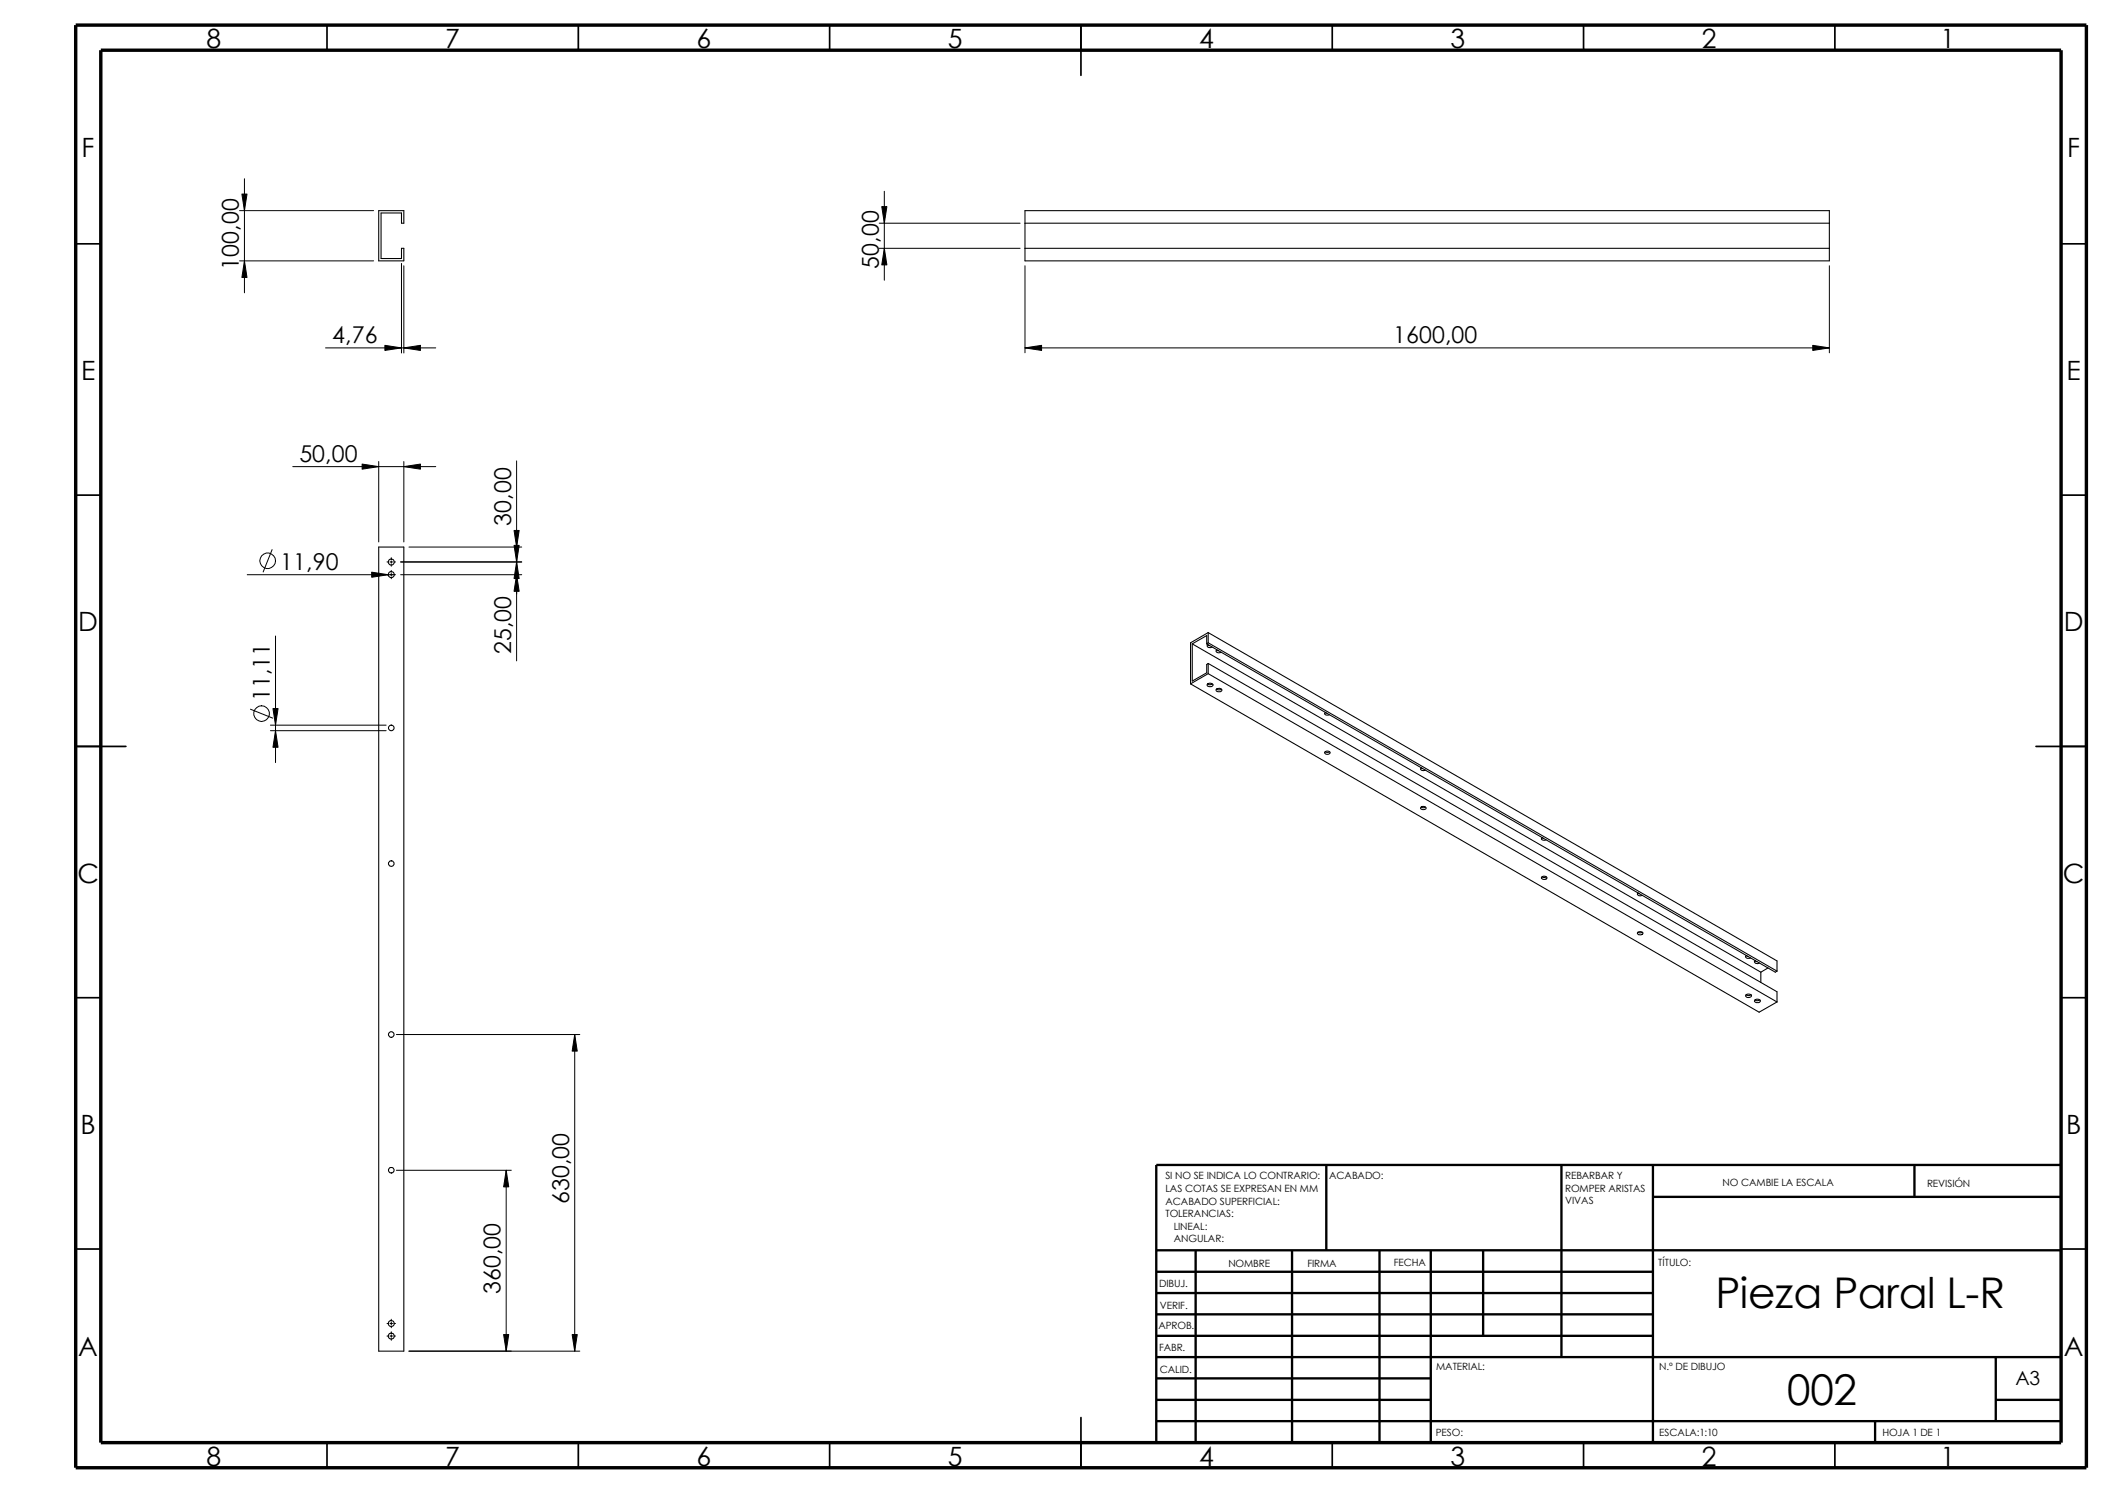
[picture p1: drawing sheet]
<svg xmlns="http://www.w3.org/2000/svg" width="420mm" height="297mm" viewBox="0 0 420 297" stroke-linecap="round" stroke-linejoin="round" font-family="sans-serif">
<g fill="none" stroke="#000" stroke-width=".34">
<path d="M65.1 5v5M115.1 5v5M165 5v5M215 5v10M265 5v5M315 5v5M365 5v5M15.1 48.5h5M410 48.5h5.1M15.1 98.5h5M410 98.5h5.1M15.1 148.5h9.9"/>
<path d="M405 148.5h10.1M15.1 198.5h5M410 198.5h5.1M15.1 248.5h5M410 248.5h5.1M65.1 287v5M115.1 287v5M165 287v5M215 282v10M265 287v5M315 287v5M365 287v5"/>
</g>
<g fill="none" stroke="#000" stroke-width=".47">
<path d="M263.9 231.8v17M310.6 231.8v38.2M328.8 238.1h81.2M328.8 231.8v55.2M380.9 231.8v6.3M410 231.8h-180v55.2M230 253h98.8M230 257.3h98.8M230 248.8h180M237.9 248.8v38.2M257 248.8v38.2M274.4 248.8v38.2"/>
<path d="M284.6 248.8v38.2M295.1 248.8v17M230 278.5h54.6M230 270h180M230 274.2h54.6M230 261.5h98.8M230 265.8h98.8M397 278.5h13M397 270v12.7M230 282.7h180M373 282.7v4.3"/>
</g>
<path d="M15.1 5h400v287h-400zM20.1 10h389.9v277h-389.9z" fill="none" stroke="#000" stroke-width=".68" stroke-linecap="butt"/>
<g fill="none" stroke="#000" stroke-width=".21">
<path d="M75.3 41.9h5v2.5h-.4v-2h-4.1v9h4.1v-2h.4v2.5h-5zM203.9 41.9h160v10h-160zM203.9 44.4h160M203.9 49.4h160M75.3 108.8h5v160h-5zM236.8 136.1l113.2 65.3 3.5-2.1M237.2 128.1l2.9-1.7v1.7M237.2 128.1v7.4l2.9-1.6v-1.7l.3-.2M237.2 128.1l113.1 65.3M240.1 128.1l113.1 65.3 .3-.2M240.2 136.1l.3 .1 .7-.1M240.2 128.3l.5 .1"/>
<path d="M240.3 136a.71 .71 0 0 1 1 .3l-.2 .3h-.6l-.4-.2zM240.3 128.3a.31 .31 0 0 0-.1 .4 .31 .31 0 0 0 .4 .1l.6-.1M240.4 134l-3.6 2.1M240.4 134l113.1 65.3M240.4 125.9v2M240.4 132v2M240.4 132l113.1 65.3v2M240.4 125.9l113.1 65.3v2M240.4 125.9l-3.6 2v8.2M240.4 127.9l-.3 .2M240.4 127.9l113.1 65.3M242 137.1a.66 .66 0 0 1 1.1 .3l-.4 .2h-.4l-.3-.1z"/>
<path d="M242 137.1l.3 .1 .7-.1M242 129.3l.4 .2M242.1 129.3a.4 .4 0 0 0 0 .6 .4 .4 0 0 0 .6-.1h.2M263.5 149.6a.65 .65 0 0 1 1.1 .2 .61 .61 0 0 1-.6 .3 .61 .61 0 0 1-.5-.5zM263.6 149.6l.3 .1 .6-.1M263.6 141.8l.3 .1M263.7 141.7l-.2 .2a.58 .58 0 0 0 .9 .3M282.7 152.8l.3 .1M282.8 152.8h-.1a.48 .48 0 0 0 .3 .6 .48 .48 0 0 0 .5-.2M282.6 160.7a.61 .61 0 0 1 .6-.3 .61 .61 0 0 1 .5 .5 .65 .65 0 0 1-1.1-.2zM282.7 160.6l.3 .1 .6-.1M306.7 174.6a.61 .61 0 0 1 .6-.3 .61 .61 0 0 1 .5 .5 .65 .65 0 0 1-1.1-.2z"/>
<path d="M306.7 174.5l.4 .1 .5-.1M306.7 166.7l.4 .1M306.8 166.7l-.1 .1a.58 .58 0 0 0 .9 .3M325.8 177.7l.4 .1M325.9 177.7l-.2 .1a.57 .57 0 0 0 1 .3M325.7 185.6a.63 .63 0 0 1 1.1 .2 .63 .63 0 0 1-1.1-.2zM325.8 185.5l.4 .1 .5-.1M347.4 197.9a.78 .78 0 0 0 .9 0M347.4 190.2l.4 .1M347.4 197.9a.67 .67 0 0 1 1 .3 .61 .61 0 0 1-.6 .3 .61 .61 0 0 1-.5-.5zM347.4 190.1a.29 .29 0 0 0-.1 .4 .29 .29 0 0 0 .3 .2l.7-.1M349.2 199l.2 .1 .7-.1"/>
<path d="M349.2 191.2l.3 .1M349.2 198.9a.67 .67 0 0 1 1 .3l-.2 .2-.6 .1a.32 .32 0 0 1-.4-.2 .32 .32 0 0 1 .2-.4zM349.2 191.1a.31 .31 0 0 0-.1 .5 .31 .31 0 0 0 .4 .1l.5-.1M350.3 193.4v2.1M351.7 192.6l-1.4 .8"/>
<circle cx="77.8" cy="114.3" r=".61"/>
<circle cx="77.8" cy="111.8" r=".6"/>
<circle cx="77.8" cy="144.8" r=".55"/>
<circle cx="77.8" cy="171.8" r=".54"/>
<circle cx="77.8" cy="205.8" r=".55"/>
<circle cx="77.8" cy="232.8" r=".55"/>
<circle cx="77.8" cy="263.3" r=".6"/>
<circle cx="77.8" cy="265.8" r=".6"/>
</g>
<g fill="none" stroke="#000" stroke-width=".2">
<path d="M48.1 38.6h1l-.5 3.3zM48.6 35.6v22.7M175.9 38.1v17.7M47.7 41.9h26.6M47.7 51.9h26.6M48.6 51.9l.5 3.3h-1zM79.9 52.4v17.8M80.3 52.9v17.3M174.9 49.4h28M174.9 44.4h28M175.4 41.1h1l-.5 3.3zM175.9 49.4l.5 3.3h-1z"/>
<path d="M203.9 52.9v17.3M363.9 52.9v17.3M64.8 69.2h21.9M76.6 68.7l3.3 .5-3.3 .5zM80.3 69.2l3.3-.5v1zM203.9 69.2l3.3-.5v1zM203.9 69.2h160M360.6 68.7l3.3 .5-3.3 .5zM58.2 92.8h28.5M72 92.3l3.3 .5-3.3 .5zM75.3 91.8v16M80.3 92.8l3.3-.5v1z"/>
<path d="M80.3 91.8v16M102.8 91.7v39.8M49.2 114.3h29.5M54.1 109.3l-1.7 4.5M73.9 113.8l3.3 .5-3.3 .6zM77 111.8h.3M77.6 111.8h.5M77.8 111v.3M77.8 111.6v.5M77.8 112.3v.3M77.8 113.5v.3M77.8 114.1v.5"/>
<path d="M77.8 114.8v.3M78.3 111.8h.4M79.7 111.8h24.1M79.7 114.3h24.1M81.4 108.8h22.4M102.3 105.5h1l-.5 3.3zM102.3 108.5h1l-.5 3.3zM102.8 114.3l.5 3.3h-1zM102.8 111.8l.5 3.3h-1zM54.8 126.5v25.2M49.8 141.1l4.5 1.8M53.8 144.3h23"/>
<path d="M53.8 145.4h23M54.3 141h1l-.5 3.3zM54.8 145.4l.5 3.3h-1zM78.9 205.8h36.4M114.3 205.8l.5 3.3h-1zM114.3 205.8v63M78.9 232.8h22.8M100.7 232.8l.5 3.3h-1zM100.7 232.8v36M77 265.8h.3M77 263.3h.3M77.6 265.8h.5"/>
<path d="M77.6 263.3h.5M77.8 262.5v.3M77.8 263.1v.5M77.8 263.8v.4M77.8 265v.3M77.8 265.6v.5M77.8 266.3v.4M78.3 265.8h.4M78.3 263.3h.4M81.4 268.8h33.9M100.2 265.5h1l-.5 3.3zM113.8 265.5h1l-.5 3.3z"/>
<circle cx="53.3" cy="111.6" r="1.55"/>
<circle cx="52" cy="142" r="1.55"/>
</g>
<g fill="#000">
<path d="M48.1 38.6h1l-.5 3.3zM48.6 51.9l.5 3.3h-1zM175.4 41.1h1l-.5 3.3zM175.9 49.4l.5 3.3h-1zM76.6 68.7l3.3 .5-3.3 .5zM80.3 69.2l3.3-.5v1zM203.9 69.2l3.3-.5v1zM360.6 68.7l3.3 .5-3.3 .5zM72 92.3l3.3 .5-3.3 .5zM80.3 92.8l3.3-.5v1zM73.9 113.8l3.3 .5-3.3 .6zM102.3 105.5h1l-.5 3.3z"/>
<path d="M102.3 108.5h1l-.5 3.3zM102.8 114.3l.5 3.3h-1zM102.8 111.8l.5 3.3h-1zM54.3 141h1l-.5 3.3zM54.8 145.4l.5 3.3h-1zM114.3 205.8l.5 3.3h-1zM100.7 232.8l.5 3.3h-1zM100.2 265.5h1l-.5 3.3zM113.8 265.5h1l-.5 3.3z"/>
</g>
<g font-size="8.4">
<text x="341.3" y="260.3">Pieza Paral L-R</text>
<text x="355.5" y="279.5">002</text>
</g>
<g font-size="5.3">
<text x="41.1" y="9.6">8</text>
<text x="88.6" y="9.6">7</text>
<text x="138.6" y="9.6">6</text>
<text x="188.6" y="9.6">5</text>
<text x="238.6" y="9.6">4</text>
<text x="288.6" y="9.6">3</text>
<text x="338.6" y="9.6">2</text>
<text x="386.1" y="9.6">1</text>
<text x="16.2" y="31.3">F</text>
<text x="411.3" y="31.3">F</text>
<text x="16.1" y="75.6">E</text>
<text x="411.1" y="75.6">E</text>
<text x="15.6" y="125.6">D</text>
<text x="410.6" y="125.6">D</text>
<text x="15.4" y="175.6">C</text>
<text x="410.4" y="175.6">C</text>
<text x="16" y="225.6">B</text>
<text x="411" y="225.6">B</text>
<text x="15.6" y="269.8">A</text>
<text x="410.6" y="269.8">A</text>
<text x="41.1" y="291.6">8</text>
<text x="88.6" y="291.6">7</text>
<text x="138.6" y="291.6">6</text>
<text x="188.6" y="291.6">5</text>
<text x="238.6" y="291.6">4</text>
<text x="288.6" y="291.6">3</text>
<text x="338.6" y="291.6">2</text>
<text x="386.1" y="291.6">1</text>
</g>
<g font-size="4.6">
<text x="47.5" y="53.6" transform="rotate(-90 47.5 53.6)">100,00</text>
<text x="174.8" y="53.4" transform="rotate(-90 174.8 53.4)">50,00</text>
<text x="66.1" y="68.3">4,76</text>
<text x="277.1" y="68.3">1600,00</text>
<text x="59.6" y="91.9">50,00</text>
<text x="101.7" y="104.6" transform="rotate(-90 101.7 104.6)">30,00</text>
<text x="55.7" y="113.4">11,90</text>
<text x="101.7" y="130.2" transform="rotate(-90 101.7 130.2)">25,00</text>
<text x="53.7" y="139.5" transform="rotate(-90 53.7 139.5)">11,11</text>
<text x="113.2" y="239.6" transform="rotate(-90 113.2 239.6)">630,00</text>
<text x="99.6" y="257.5" transform="rotate(-90 99.6 257.5)">360,00</text>
</g>
<text font-size="3.9" x="400.9" y="275.5">A3</text>
<g font-size="2">
<text x="231.8" y="234.7">SI NO SE INDICA LO CONTRARIO:</text>
<text x="231.8" y="237.2">LAS COTAS SE EXPRESAN EN MM</text>
<text x="231.8" y="239.6">ACABADO SUPERFICIAL:</text>
<text x="264.4" y="234.7">ACABADO:</text>
<text x="311.4" y="234.6">REBARBAR Y</text>
<text x="311.4" y="237.1">ROMPER ARISTAS</text>
<text x="311.4" y="239.6">VIVAS</text>
<text x="342.7" y="236">NO CAMBIE LA ESCALA</text>
<text x="383.4" y="236.2">REVISIÓN</text>
<text x="231.8" y="242.1">TOLERANCIAS:</text>
<text x="233.5" y="244.6">LINEAL:</text>
<text x="233.5" y="247.1">ANGULAR:</text>
<text x="277.3" y="252">FECHA</text>
<text x="329.9" y="252">TÍTULO:</text>
<text x="230.6" y="256.1">DIBUJ.</text>
<text x="244.4" y="252.1">NOMBRE</text>
<text x="260.1" y="252">FIRMA</text>
<text x="230.7" y="260.4">VERIF.</text>
<text x="230.5" y="264.5">APROB.</text>
<text x="230.6" y="268.8">FABR.</text>
<text x="230.7" y="273.2">CALID.</text>
<text x="285.7" y="272.6">MATERIAL:</text>
<text x="330.1" y="272.6">N.º DE DIBUJO</text>
<text x="285.7" y="285.6">PESO:</text>
<text x="330.1" y="285.7">ESCALA:1:10</text>
<text x="374.5" y="285.7">HOJA 1 DE 1</text>
</g>
</svg>
